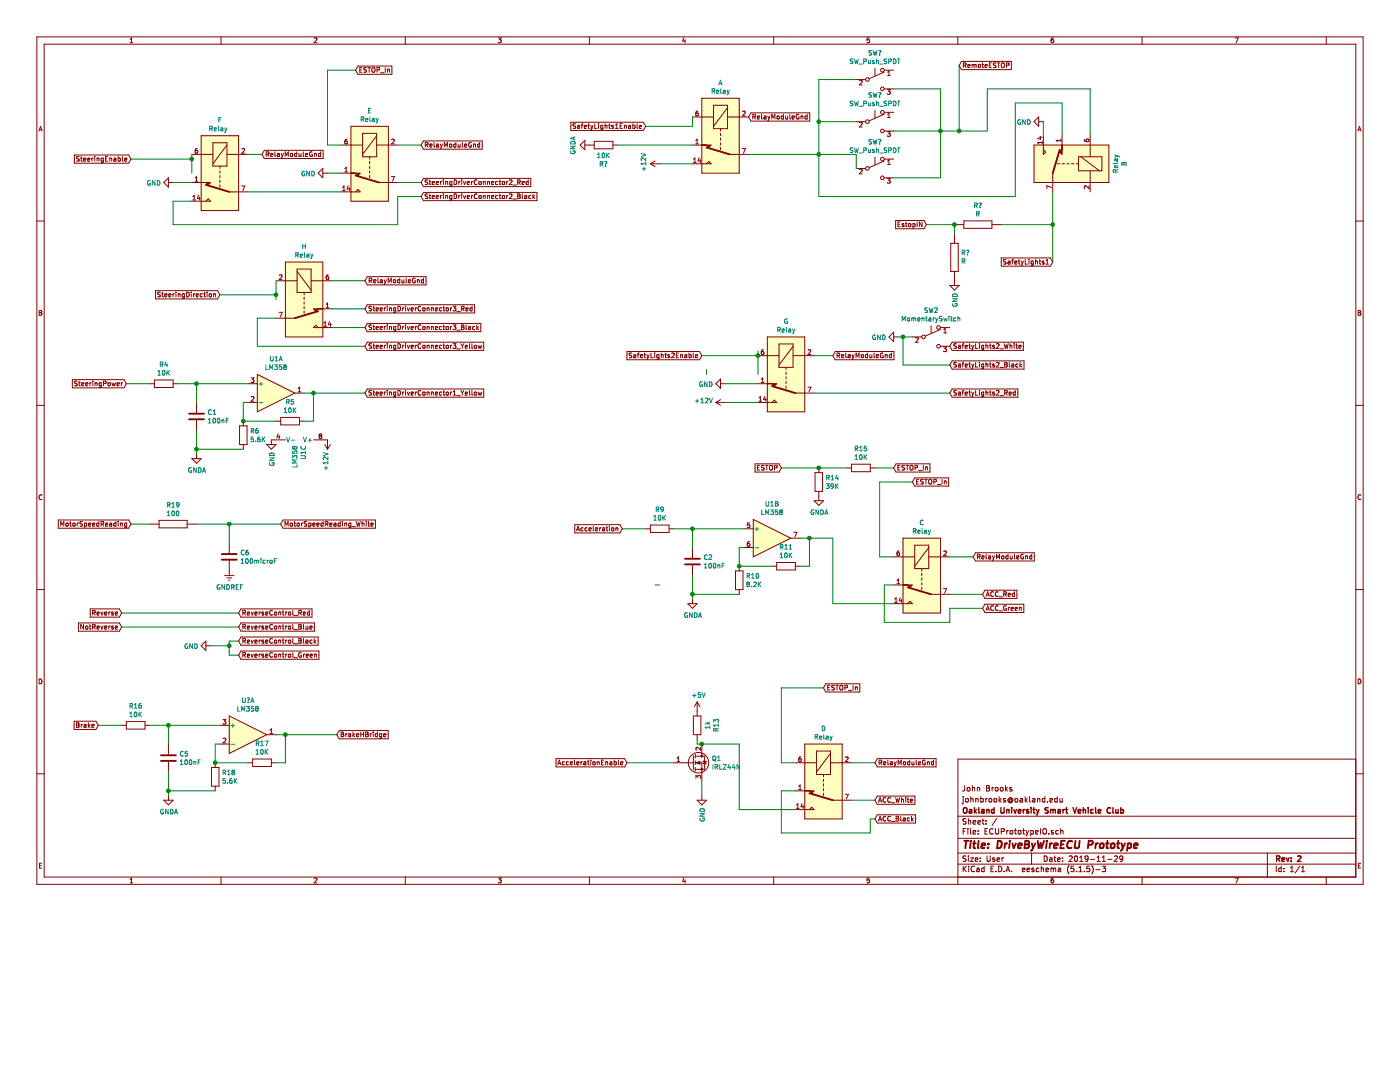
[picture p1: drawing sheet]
EESchema Schematic File Version 4
EELAYER 30 0
EELAYER END
$Descr User 14961 9843
encoding utf-8
Sheet 1 1
Title "DriveByWireECU Prototype"
Date "2019-11-29"
Rev "2"
Comp "Oakland University Smart Vehicle Club"
Comment1 "johnbrooks@oakland.edu"
Comment2 "John Brooks"
Comment3 ""
Comment4 ""
$EndDescr
Text GLabel 1400 1700 0    50   Input ~ 0
SteeringEnable
Text GLabel 2350 3150 0    50   Input ~ 0
SteeringDirection
Text GLabel 4500 2100 2    50   Input ~ 0
SteeringDriverConnector2_Black
Text GLabel 4500 1950 2    50   Input ~ 0
SteeringDriverConnector2_Red
Text GLabel 3800 750  2    50   Input ~ 0
ESTOP_In
Wire Wire Line
	3500 1550 3650 1550
$Comp
L Relay:DIPxx-1Cxx-51x F
U 1 1
P 2350 1850
F 0 "F" V 1783 1850 50  0000 C CNN
F 1 "Relay " V 1874 1850 50  0000 C CNN
F 2 "Relay_THT:Relay_StandexMeder_DIP_LowProfile" H 2800 1800 50  0001 L CNN
F 3 "https://standexelectronics.com/wp-content/uploads/datasheet_reed_relay_DIP.pdf" H 2350 1850 50  0001 C CNN
	1    2350 1850
	0    -1   1    0   
$EndComp
$Comp
L Relay:DIPxx-1Cxx-51x H
U 1 1
P 3250 3200
F 0 "H" V 2683 3200 50  0000 C CNN
F 1 "Relay" V 2774 3200 50  0000 C CNN
F 2 "Relay_THT:Relay_StandexMeder_DIP_LowProfile" H 3700 3150 50  0001 L CNN
F 3 "https://standexelectronics.com/wp-content/uploads/datasheet_reed_relay_DIP.pdf" H 3250 3200 50  0001 C CNN
	1    3250 3200
	0    1    1    0   
$EndComp
$Comp
L Relay:DIPxx-1Cxx-51x E
U 1 1
P 3950 1750
F 0 "E" V 3383 1750 50  0000 C CNN
F 1 "Relay" V 3474 1750 50  0000 C CNN
F 2 "Relay_THT:Relay_StandexMeder_DIP_LowProfile" H 4400 1700 50  0001 L CNN
F 3 "https://standexelectronics.com/wp-content/uploads/datasheet_reed_relay_DIP.pdf" H 3950 1750 50  0001 C CNN
	1    3950 1750
	0    -1   1    0   
$EndComp
$Comp
L power:GND #PWR0103
U 1 1
P 1850 1950
F 0 "#PWR0103" H 1850 1700 50  0001 C CNN
F 1 "GND" V 1855 1822 50  0000 R CNN
F 2 "" H 1850 1950 50  0001 C CNN
F 3 "" H 1850 1950 50  0001 C CNN
	1    1850 1950
	0    1    1    0   
$EndComp
$Comp
L power:GND #PWR0104
U 1 1
P 3500 1850
F 0 "#PWR0104" H 3500 1600 50  0001 C CNN
F 1 "GND" V 3505 1722 50  0000 R CNN
F 2 "" H 3500 1850 50  0001 C CNN
F 3 "" H 3500 1850 50  0001 C CNN
	1    3500 1850
	0    1    1    0   
$EndComp
Wire Wire Line
	3500 1850 3650 1850
Wire Wire Line
	1850 1950 2050 1950
Wire Wire Line
	1850 2150 2050 2150
Wire Wire Line
	2650 2050 3650 2050
Wire Wire Line
	4250 1950 4500 1950
Wire Wire Line
	2750 3400 2950 3400
Text GLabel 3900 3300 2    50   Input ~ 0
SteeringDriverConnector3_Red
Text GLabel 3900 3500 2    50   Input ~ 0
SteeringDriverConnector3_Black
Text GLabel 3900 3700 2    50   Input ~ 0
SteeringDriverConnector3_Yellow
Text GLabel 1350 4100 0    50   Input ~ 0
SteeringPower
$Comp
L Device:R R4
U 1 1
P 1750 4100
F 0 "R4" V 1543 4100 50  0000 C CNN
F 1 "10K" V 1634 4100 50  0000 C CNN
F 2 "" V 1680 4100 50  0001 C CNN
F 3 "~" H 1750 4100 50  0001 C CNN
	1    1750 4100
	0    1    1    0   
$EndComp
Wire Wire Line
	1350 4100 1600 4100
$Comp
L Device:C C1
U 1 1
P 2100 4450
F 0 "C1" H 2215 4496 50  0000 L CNN
F 1 "100nF" H 2215 4405 50  0000 L CNN
F 2 "" H 2138 4300 50  0001 C CNN
F 3 "~" H 2100 4450 50  0001 C CNN
	1    2100 4450
	1    0    0    -1  
$EndComp
$Comp
L power:GNDA #PWR0105
U 1 1
P 2100 4850
F 0 "#PWR0105" H 2100 4600 50  0001 C CNN
F 1 "GNDA" H 2105 4677 50  0000 C CNN
F 2 "" H 2100 4850 50  0001 C CNN
F 3 "" H 2100 4850 50  0001 C CNN
	1    2100 4850
	1    0    0    -1  
$EndComp
$Comp
L Amplifier_Operational:LM358 U1
U 1 1
P 2950 4200
F 0 "U1" H 2950 4567 50  0000 C CNN
F 1 "LM358" H 2950 4476 50  0000 C CNN
F 2 "" H 2950 4200 50  0001 C CNN
F 3 "http://www.ti.com/lit/ds/symlink/lm2904-n.pdf" H 2950 4200 50  0001 C CNN
	1    2950 4200
	1    0    0    -1  
$EndComp
Wire Wire Line
	2100 4800 2100 4850
Wire Wire Line
	2600 4800 2100 4800
$Comp
L Device:R R6
U 1 1
P 2600 4650
F 0 "R6" H 2670 4696 50  0000 L CNN
F 1 "5.6K" H 2670 4605 50  0000 L CNN
F 2 "" V 2530 4650 50  0001 C CNN
F 3 "~" H 2600 4650 50  0001 C CNN
	1    2600 4650
	1    0    0    -1  
$EndComp
Wire Wire Line
	2650 4300 2600 4300
Wire Wire Line
	2600 4300 2600 4500
Wire Wire Line
	3250 4200 3350 4200
$Comp
L Device:R R5
U 1 1
P 3100 4500
F 0 "R5" V 2893 4500 50  0000 C CNN
F 1 "10K" V 2984 4500 50  0000 C CNN
F 2 "" V 3030 4500 50  0001 C CNN
F 3 "~" H 3100 4500 50  0001 C CNN
	1    3100 4500
	0    1    1    0   
$EndComp
Wire Wire Line
	2600 4500 2950 4500
Connection ~ 2600 4500
Wire Wire Line
	3250 4500 3350 4500
Wire Wire Line
	3350 4500 3350 4200
Wire Wire Line
	1900 4100 2100 4100
Wire Wire Line
	2100 4300 2100 4100
Connection ~ 2100 4100
Wire Wire Line
	2100 4100 2650 4100
Wire Wire Line
	2100 4600 2100 4800
Connection ~ 2100 4800
$Comp
L Amplifier_Operational:LM358 U1
U 3 1
P 3200 4800
F 0 "U1" H 3158 4846 50  0000 L CNN
F 1 "LM358" H 3158 4755 50  0000 L CNN
F 2 "" H 3200 4800 50  0001 C CNN
F 3 "http://www.ti.com/lit/ds/symlink/lm2904-n.pdf" H 3200 4800 50  0001 C CNN
	3    3200 4800
	0    1    1    0   
$EndComp
$Comp
L power:+12V #PWR0106
U 1 1
P 3500 4700
F 0 "#PWR0106" H 3500 4550 50  0001 C CNN
F 1 "+12V" V 3515 4828 50  0000 L CNN
F 2 "" H 3500 4700 50  0001 C CNN
F 3 "" H 3500 4700 50  0001 C CNN
	1    3500 4700
	-1   0    0    1   
$EndComp
$Comp
L power:GND #PWR0107
U 1 1
P 2900 4700
F 0 "#PWR0107" H 2900 4450 50  0001 C CNN
F 1 "GND" V 2905 4572 50  0000 R CNN
F 2 "" H 2900 4700 50  0001 C CNN
F 3 "" H 2900 4700 50  0001 C CNN
	1    2900 4700
	1    0    0    -1  
$EndComp
Text GLabel 3900 4200 2    50   Input ~ 0
SteeringDriverConnector1_Yellow
Wire Wire Line
	7550 4000 7550 3950
Wire Wire Line
	8100 4300 7750 4300
$Comp
L power:+12V #PWR0108
U 1 1
P 7750 4300
F 0 "#PWR0108" H 7750 4150 50  0001 C CNN
F 1 "+12V" V 7765 4428 50  0000 L CNN
F 2 "" H 7750 4300 50  0001 C CNN
F 3 "" H 7750 4300 50  0001 C CNN
	1    7750 4300
	0    -1   -1   0   
$EndComp
Text GLabel 10150 4200 2    50   Input ~ 0
SafetyLights2_Red
$Comp
L Switch:SW_Push_SPDT SW2
U 1 1
P 9950 3600
F 0 "SW2" H 9950 3885 50  0000 C CNN
F 1 "MomentarySwitch" H 9950 3794 50  0000 C CNN
F 2 "" H 9950 3600 50  0001 C CNN
F 3 "~" H 9950 3600 50  0001 C CNN
	1    9950 3600
	1    0    0    -1  
$EndComp
$Comp
L power:GND #PWR0109
U 1 1
P 9600 3600
F 0 "#PWR0109" H 9600 3350 50  0001 C CNN
F 1 "GND" V 9605 3472 50  0000 R CNN
F 2 "" H 9600 3600 50  0001 C CNN
F 3 "" H 9600 3600 50  0001 C CNN
	1    9600 3600
	0    1    1    0   
$EndComp
Wire Wire Line
	9600 3600 9650 3600
Text GLabel 10150 3700 2    50   Input ~ 0
SafetyLights2_White
Text GLabel 10150 3900 2    50   Input ~ 0
SafetyLights2_Black
Wire Wire Line
	10150 3900 9650 3900
Wire Wire Line
	9650 3900 9650 3600
Connection ~ 9650 3600
Wire Wire Line
	9650 3600 9750 3600
Text GLabel 7500 3800 0    50   Input ~ 0
SafetyLights2Enable
Wire Wire Line
	1850 2400 1850 2150
Wire Wire Line
	2750 3400 2750 3700
Text GLabel 6650 5650 0    50   Input ~ 0
Acceleration
$Comp
L Device:R R9
U 1 1
P 7050 5650
F 0 "R9" V 6843 5650 50  0000 C CNN
F 1 "10K" V 6934 5650 50  0000 C CNN
F 2 "" V 6980 5650 50  0001 C CNN
F 3 "~" H 7050 5650 50  0001 C CNN
	1    7050 5650
	0    1    1    0   
$EndComp
Wire Wire Line
	6650 5650 6900 5650
$Comp
L Device:C C2
U 1 1
P 7400 6000
F 0 "C2" H 7515 6046 50  0000 L CNN
F 1 "100nF" H 7515 5955 50  0000 L CNN
F 2 "" H 7438 5850 50  0001 C CNN
F 3 "~" H 7400 6000 50  0001 C CNN
	1    7400 6000
	1    0    0    -1  
$EndComp
$Comp
L power:GNDA #PWR0110
U 1 1
P 7400 6400
F 0 "#PWR0110" H 7400 6150 50  0001 C CNN
F 1 "GNDA" H 7405 6227 50  0000 C CNN
F 2 "" H 7400 6400 50  0001 C CNN
F 3 "" H 7400 6400 50  0001 C CNN
	1    7400 6400
	1    0    0    -1  
$EndComp
$Comp
L Amplifier_Operational:LM358 U1
U 2 1
P 8250 5750
F 0 "U1" H 8250 6117 50  0000 C CNN
F 1 "LM358" H 8250 6026 50  0000 C CNN
F 2 "" H 8250 5750 50  0001 C CNN
F 3 "http://www.ti.com/lit/ds/symlink/lm2904-n.pdf" H 8250 5750 50  0001 C CNN
	2    8250 5750
	1    0    0    -1  
$EndComp
Wire Wire Line
	7400 6350 7400 6400
Wire Wire Line
	7900 6350 7400 6350
$Comp
L Device:R R10
U 1 1
P 7900 6200
F 0 "R10" H 7970 6246 50  0000 L CNN
F 1 "8.2K" H 7970 6155 50  0000 L CNN
F 2 "" V 7830 6200 50  0001 C CNN
F 3 "~" H 7900 6200 50  0001 C CNN
	1    7900 6200
	1    0    0    -1  
$EndComp
Wire Wire Line
	7950 5850 7900 5850
Wire Wire Line
	7900 5850 7900 6050
Wire Wire Line
	8550 5750 8650 5750
$Comp
L Device:R R11
U 1 1
P 8400 6050
F 0 "R11" V 8193 6050 50  0000 C CNN
F 1 "10K" V 8284 6050 50  0000 C CNN
F 2 "" V 8330 6050 50  0001 C CNN
F 3 "~" H 8400 6050 50  0001 C CNN
	1    8400 6050
	0    1    1    0   
$EndComp
Wire Wire Line
	7900 6050 8250 6050
Connection ~ 7900 6050
Wire Wire Line
	8550 6050 8650 6050
Wire Wire Line
	8650 6050 8650 5750
Wire Wire Line
	7200 5650 7400 5650
Wire Wire Line
	7400 5850 7400 5650
Connection ~ 7400 5650
Wire Wire Line
	7400 5650 7950 5650
Wire Wire Line
	7400 6150 7400 6350
Connection ~ 7400 6350
Text GLabel 10500 6350 2    50   Input ~ 0
ACC_Red
$Comp
L Device:R R13
U 1 1
P 7450 7750
F 0 "R13" V 7243 7750 50  0000 C CNN
F 1 "1k" V 7334 7750 50  0000 C CNN
F 2 "" V 7380 7750 50  0001 C CNN
F 3 "~" H 7450 7750 50  0001 C CNN
	1    7450 7750
	-1   0    0    1   
$EndComp
Text GLabel 6700 8150 0    50   Input ~ 0
AccelerationEnable
Text GLabel 8800 7350 2    50   Input ~ 0
ESTOP_In
Wire Wire Line
	8350 8150 8500 8150
$Comp
L Relay:DIPxx-1Cxx-51x D
U 1 1
P 8800 8350
F 0 "D" V 8233 8350 50  0000 C CNN
F 1 "Relay" V 8324 8350 50  0000 C CNN
F 2 "Relay_THT:Relay_StandexMeder_DIP_LowProfile" H 9250 8300 50  0001 L CNN
F 3 "https://standexelectronics.com/wp-content/uploads/datasheet_reed_relay_DIP.pdf" H 8800 8350 50  0001 C CNN
	1    8800 8350
	0    -1   1    0   
$EndComp
Wire Wire Line
	9100 8550 9350 8550
Text GLabel 9750 5150 2    50   Input ~ 0
ESTOP_In
Wire Wire Line
	9400 5950 9550 5950
$Comp
L Relay:DIPxx-1Cxx-51x C
U 1 1
P 9850 6150
F 0 "C" V 9283 6150 50  0000 C CNN
F 1 "Relay" V 9374 6150 50  0000 C CNN
F 2 "Relay_THT:Relay_StandexMeder_DIP_LowProfile" H 10300 6100 50  0001 L CNN
F 3 "https://standexelectronics.com/wp-content/uploads/datasheet_reed_relay_DIP.pdf" H 9850 6150 50  0001 C CNN
	1    9850 6150
	0    -1   1    0   
$EndComp
Wire Wire Line
	10150 6350 10500 6350
Wire Wire Line
	8650 5750 8900 5750
Wire Wire Line
	8900 5750 8900 6450
Wire Wire Line
	8900 6450 9550 6450
Connection ~ 8650 5750
Text GLabel 9350 8550 2    50   Input ~ 0
ACC_White
Text GLabel 9350 8750 2    50   Input ~ 0
ACC_Black
Wire Wire Line
	8500 8450 8350 8450
Wire Wire Line
	8350 8450 8350 8900
Wire Wire Line
	8350 8900 9300 8900
Wire Wire Line
	9300 8900 9300 8750
Wire Wire Line
	9300 8750 9350 8750
Text GLabel 10500 6500 2    50   Input ~ 0
ACC_Green
Wire Wire Line
	10500 6500 10150 6500
Wire Wire Line
	10150 6500 10150 6650
Wire Wire Line
	10150 6650 9450 6650
Wire Wire Line
	9450 6650 9450 6250
Wire Wire Line
	9450 6250 9550 6250
Wire Wire Line
	3900 3300 3550 3300
Wire Wire Line
	3550 3500 3900 3500
Wire Wire Line
	3900 3700 2750 3700
Wire Wire Line
	3350 4200 3900 4200
Connection ~ 3350 4200
$Comp
L power:GND #PWR0116
U 1 1
P 7750 4100
F 0 "#PWR0116" H 7750 3850 50  0001 C CNN
F 1 "GND" V 7755 3972 50  0000 R CNN
F 2 "" H 7750 4100 50  0001 C CNN
F 3 "" H 7750 4100 50  0001 C CNN
	1    7750 4100
	0    1    1    0   
$EndComp
Wire Wire Line
	7750 4100 8100 4100
Text GLabel 8350 5000 0    50   Input ~ 0
ESTOP
$Comp
L Device:R R14
U 1 1
P 8750 5150
F 0 "R14" H 8820 5196 50  0000 L CNN
F 1 "39K" H 8820 5105 50  0000 L CNN
F 2 "" V 8680 5150 50  0001 C CNN
F 3 "~" H 8750 5150 50  0001 C CNN
	1    8750 5150
	1    0    0    -1  
$EndComp
$Comp
L Device:R R15
U 1 1
P 9200 5000
F 0 "R15" V 8993 5000 50  0000 C CNN
F 1 "10K" V 9084 5000 50  0000 C CNN
F 2 "" V 9130 5000 50  0001 C CNN
F 3 "~" H 9200 5000 50  0001 C CNN
	1    9200 5000
	0    1    1    0   
$EndComp
Wire Wire Line
	8750 5000 9050 5000
$Comp
L power:GNDA #PWR0117
U 1 1
P 8750 5300
F 0 "#PWR0117" H 8750 5050 50  0001 C CNN
F 1 "GNDA" H 8755 5127 50  0000 C CNN
F 2 "" H 8750 5300 50  0001 C CNN
F 3 "" H 8750 5300 50  0001 C CNN
	1    8750 5300
	1    0    0    -1  
$EndComp
Wire Wire Line
	8750 5000 8350 5000
Connection ~ 8750 5000
Text GLabel 9550 5000 2    50   Input ~ 0
ESTOP_In
Wire Wire Line
	9550 5000 9350 5000
Wire Wire Line
	4500 2100 4250 2100
Wire Wire Line
	4250 2100 4250 2400
Wire Wire Line
	4250 2400 1850 2400
Text GLabel 1300 6550 0    50   Input ~ 0
Reverse
Text GLabel 2550 6550 2    50   Input ~ 0
ReverseControl_Red
Wire Wire Line
	2550 6550 1300 6550
Text GLabel 1300 6700 0    50   Input ~ 0
NotReverse
Text GLabel 2550 6700 2    50   Input ~ 0
ReverseControl_Blue
Wire Wire Line
	1300 6700 2550 6700
Text GLabel 2550 6850 2    50   Input ~ 0
ReverseControl_Black
Text GLabel 2550 7000 2    50   Input ~ 0
ReverseControl_Green
$Comp
L power:GND #PWR0118
U 1 1
P 2250 6900
F 0 "#PWR0118" H 2250 6650 50  0001 C CNN
F 1 "GND" V 2255 6772 50  0000 R CNN
F 2 "" H 2250 6900 50  0001 C CNN
F 3 "" H 2250 6900 50  0001 C CNN
	1    2250 6900
	0    1    1    0   
$EndComp
Wire Wire Line
	2550 6850 2450 6850
Wire Wire Line
	2450 6850 2450 6900
Wire Wire Line
	2450 6900 2250 6900
Wire Wire Line
	2550 7000 2450 7000
Wire Wire Line
	2450 7000 2450 6900
Connection ~ 2450 6900
Text GLabel 1050 7750 0    50   Input ~ 0
Brake
$Comp
L Device:R R16
U 1 1
P 1450 7750
F 0 "R16" V 1243 7750 50  0000 C CNN
F 1 "10K" V 1334 7750 50  0000 C CNN
F 2 "" V 1380 7750 50  0001 C CNN
F 3 "~" H 1450 7750 50  0001 C CNN
	1    1450 7750
	0    1    1    0   
$EndComp
Wire Wire Line
	1050 7750 1300 7750
$Comp
L Device:C C5
U 1 1
P 1800 8100
F 0 "C5" H 1915 8146 50  0000 L CNN
F 1 "100nF" H 1915 8055 50  0000 L CNN
F 2 "" H 1838 7950 50  0001 C CNN
F 3 "~" H 1800 8100 50  0001 C CNN
	1    1800 8100
	1    0    0    -1  
$EndComp
$Comp
L power:GNDA #PWR0119
U 1 1
P 1800 8500
F 0 "#PWR0119" H 1800 8250 50  0001 C CNN
F 1 "GNDA" H 1805 8327 50  0000 C CNN
F 2 "" H 1800 8500 50  0001 C CNN
F 3 "" H 1800 8500 50  0001 C CNN
	1    1800 8500
	1    0    0    -1  
$EndComp
$Comp
L Amplifier_Operational:LM358 U?
U 1 1
P 2650 7850
F 0 "U?" H 2650 8217 50  0000 C CNN
F 1 "LM358" H 2650 8126 50  0000 C CNN
F 2 "" H 2650 7850 50  0001 C CNN
F 3 "http://www.ti.com/lit/ds/symlink/lm2904-n.pdf" H 2650 7850 50  0001 C CNN
	1    2650 7850
	1    0    0    -1  
$EndComp
Wire Wire Line
	1800 8450 1800 8500
Wire Wire Line
	2300 8450 1800 8450
$Comp
L Device:R R18
U 1 1
P 2300 8300
F 0 "R18" H 2370 8346 50  0000 L CNN
F 1 "5.6K" H 2370 8255 50  0000 L CNN
F 2 "" V 2230 8300 50  0001 C CNN
F 3 "~" H 2300 8300 50  0001 C CNN
	1    2300 8300
	1    0    0    -1  
$EndComp
Wire Wire Line
	2350 7950 2300 7950
Wire Wire Line
	2300 7950 2300 8150
Wire Wire Line
	2950 7850 3050 7850
$Comp
L Device:R R17
U 1 1
P 2800 8150
F 0 "R17" V 2593 8150 50  0000 C CNN
F 1 "10K" V 2684 8150 50  0000 C CNN
F 2 "" V 2730 8150 50  0001 C CNN
F 3 "~" H 2800 8150 50  0001 C CNN
	1    2800 8150
	0    1    1    0   
$EndComp
Wire Wire Line
	2300 8150 2650 8150
Connection ~ 2300 8150
Wire Wire Line
	2950 8150 3050 8150
Wire Wire Line
	3050 8150 3050 7850
Wire Wire Line
	1600 7750 1800 7750
Wire Wire Line
	1800 7950 1800 7750
Connection ~ 1800 7750
Wire Wire Line
	1800 7750 2350 7750
Wire Wire Line
	1800 8250 1800 8450
Connection ~ 1800 8450
Text GLabel 3600 7850 2    50   Input ~ 0
BrakeHBridge
Wire Wire Line
	3050 7850 3600 7850
Connection ~ 3050 7850
Text GLabel 1400 5600 0    50   Input ~ 0
MotorSpeedReading
$Comp
L pspice:R R19
U 1 1
P 1850 5600
F 0 "R19" V 1645 5600 50  0000 C CNN
F 1 "100" V 1736 5600 50  0000 C CNN
F 2 "" H 1850 5600 50  0001 C CNN
F 3 "~" H 1850 5600 50  0001 C CNN
	1    1850 5600
	0    1    1    0   
$EndComp
$Comp
L Device:C C6
U 1 1
P 2450 5950
F 0 "C6" H 2565 5996 50  0000 L CNN
F 1 "100microF" H 2565 5905 50  0000 L CNN
F 2 "" H 2488 5800 50  0001 C CNN
F 3 "~" H 2450 5950 50  0001 C CNN
	1    2450 5950
	1    0    0    -1  
$EndComp
Wire Wire Line
	1400 5600 1600 5600
Wire Wire Line
	2100 5600 2450 5600
Wire Wire Line
	2450 5600 2450 5800
$Comp
L power:GNDREF #PWR0120
U 1 1
P 2450 6100
F 0 "#PWR0120" H 2450 5850 50  0001 C CNN
F 1 "GNDREF" H 2455 5927 50  0000 C CNN
F 2 "" H 2450 6100 50  0001 C CNN
F 3 "" H 2450 6100 50  0001 C CNN
	1    2450 6100
	1    0    0    -1  
$EndComp
Text GLabel 3000 5600 2    50   Input ~ 0
MotorSpeedReading_White
Wire Wire Line
	2450 5600 3000 5600
Connection ~ 2450 5600
Text GLabel 6900 1350 0    50   Input ~ 0
SafetyLights1Enable
Wire Wire Line
	6900 1350 7400 1350
$Comp
L power:GNDA #PWR0121
U 1 1
P 6300 1550
F 0 "#PWR0121" H 6300 1300 50  0001 C CNN
F 1 "GNDA" H 6305 1377 50  0000 C CNN
F 2 "" H 6300 1550 50  0001 C CNN
F 3 "" H 6300 1550 50  0001 C CNN
	1    6300 1550
	0    1    1    0   
$EndComp
$Comp
L Relay:DIPxx-1Cxx-51x A
U 1 1
P 7700 1450
F 0 "A" V 7133 1450 50  0000 C CNN
F 1 "Relay" V 7224 1450 50  0000 C CNN
F 2 "Relay_THT:Relay_StandexMeder_DIP_LowProfile" H 8150 1400 50  0001 L CNN
F 3 "https://standexelectronics.com/wp-content/uploads/datasheet_reed_relay_DIP.pdf" H 7700 1450 50  0001 C CNN
	1    7700 1450
	0    -1   1    0   
$EndComp
$Comp
L Device:R R?
U 1 1
P 6450 1550
F 0 "R?" V 6243 1550 50  0000 C CNN
F 1 "10K" V 6334 1550 50  0000 C CNN
F 2 "" V 6380 1550 50  0001 C CNN
F 3 "~" H 6450 1550 50  0001 C CNN
	1    6450 1550
	0    -1   -1   0   
$EndComp
Wire Wire Line
	7400 1350 7400 1250
$Comp
L power:+12V #PWR0122
U 1 1
P 7050 1750
F 0 "#PWR0122" H 7050 1600 50  0001 C CNN
F 1 "+12V" H 7065 1923 50  0000 C CNN
F 2 "" H 7050 1750 50  0001 C CNN
F 3 "" H 7050 1750 50  0001 C CNN
	1    7050 1750
	0    -1   -1   0   
$EndComp
Wire Wire Line
	7050 1750 7400 1750
Wire Wire Line
	8700 4200 10150 4200
$Comp
L Relay:DIPxx-1Cxx-51x G
U 1 1
P 8400 4000
F 0 "G" V 7833 4000 50  0000 C CNN
F 1 "Relay" V 7924 4000 50  0000 C CNN
F 2 "Relay_THT:Relay_StandexMeder_DIP_LowProfile" H 8850 3950 50  0001 L CNN
F 3 "https://standexelectronics.com/wp-content/uploads/datasheet_reed_relay_DIP.pdf" H 8400 4000 50  0001 C CNN
	1    8400 4000
	0    -1   1    0   
$EndComp
Wire Wire Line
	8100 3750 8100 3800
Connection ~ 8100 3800
Wire Wire Line
	8100 3800 8100 4000
Wire Wire Line
	8700 3800 8900 3800
Wire Wire Line
	9400 5150 9400 5950
Wire Wire Line
	10150 5950 10400 5950
Wire Wire Line
	8350 7350 8350 8150
Wire Wire Line
	9100 8150 9350 8150
Wire Wire Line
	3500 750  3500 1550
Wire Wire Line
	4250 1550 4500 1550
Wire Wire Line
	3550 3000 3900 3000
Text GLabel 4500 1550 2    50   Input ~ 0
RelayModuleGnd
Text GLabel 8900 3800 2    50   Input ~ 0
RelayModuleGnd
Text GLabel 9350 8150 2    50   Input ~ 0
RelayModuleGnd
Wire Wire Line
	8350 7350 8800 7350
Wire Wire Line
	9400 5150 9750 5150
Wire Wire Line
	2350 3150 2950 3150
Wire Wire Line
	2950 3000 2950 3150
Connection ~ 2950 3150
Wire Wire Line
	2950 3150 2950 3200
Wire Wire Line
	1400 1700 2050 1700
Wire Wire Line
	2050 1650 2050 1700
Connection ~ 2050 1700
Wire Wire Line
	2050 1700 2050 1850
Wire Wire Line
	7500 3800 8100 3800
Wire Wire Line
	3500 750  3800 750 
Text GLabel 8000 1250 2    50   Input ~ 0
RelayModuleGnd
Wire Wire Line
	8000 1650 8750 1650
$Comp
L Switch:SW_Push_SPDT SW?
U 1 1
P 9350 850
F 0 "SW?" H 9350 1135 50  0000 C CNN
F 1 "SW_Push_SPDT" H 9350 1044 50  0000 C CNN
F 2 "" H 9350 850 50  0001 C CNN
F 3 "~" H 9350 850 50  0001 C CNN
	1    9350 850 
	1    0    0    -1  
$EndComp
Wire Wire Line
	8750 850  8750 1300
Wire Wire Line
	8750 850  9150 850 
$Comp
L Switch:SW_Push_SPDT SW?
U 1 1
P 9350 1300
F 0 "SW?" H 9350 1585 50  0000 C CNN
F 1 "SW_Push_SPDT" H 9350 1494 50  0000 C CNN
F 2 "" H 9350 1300 50  0001 C CNN
F 3 "~" H 9350 1300 50  0001 C CNN
	1    9350 1300
	1    0    0    -1  
$EndComp
Wire Wire Line
	8750 1300 9150 1300
Connection ~ 8750 1300
Wire Wire Line
	8750 1300 8750 1650
$Comp
L Switch:SW_Push_SPDT SW?
U 1 1
P 9350 1800
F 0 "SW?" H 9350 2085 50  0000 C CNN
F 1 "SW_Push_SPDT" H 9350 1994 50  0000 C CNN
F 2 "" H 9350 1800 50  0001 C CNN
F 3 "~" H 9350 1800 50  0001 C CNN
	1    9350 1800
	1    0    0    -1  
$EndComp
Wire Wire Line
	8750 1650 9150 1650
Wire Wire Line
	9150 1650 9150 1800
Connection ~ 8750 1650
Wire Wire Line
	8750 1650 8750 2100
Wire Wire Line
	8750 2100 10850 2100
Wire Wire Line
	9550 950  10050 950 
Wire Wire Line
	10050 950  10050 1400
Wire Wire Line
	10050 1900 9550 1900
Wire Wire Line
	9550 1400 10050 1400
Connection ~ 10050 1400
Wire Wire Line
	10050 1400 10050 1900
Wire Wire Line
	10050 1400 10250 1400
Text GLabel 10250 700  2    50   Input ~ 0
RemoteESTOP
Text GLabel 10400 5950 2    50   Input ~ 0
RelayModuleGnd
Text GLabel 3900 3000 2    50   Input ~ 0
RelayModuleGnd
Text GLabel 2800 1650 2    50   Input ~ 0
RelayModuleGnd
Wire Wire Line
	2650 1650 2800 1650
$Comp
L Relay:DIPxx-1Cxx-51x B
U 1 1
P 11450 1750
F 0 "B" V 10883 1750 50  0000 C CNN
F 1 "Relay" V 10974 1750 50  0000 C CNN
F 2 "Relay_THT:Relay_StandexMeder_DIP_LowProfile" H 11900 1700 50  0001 L CNN
F 3 "https://standexelectronics.com/wp-content/uploads/datasheet_reed_relay_DIP.pdf" H 11450 1750 50  0001 C CNN
	1    11450 1750
	-1   0    0    -1  
$EndComp
Wire Wire Line
	10250 700  10250 1400
Wire Wire Line
	11650 1450 11650 950 
Wire Wire Line
	11650 950  10550 950 
Wire Wire Line
	10550 950  10550 1400
Wire Wire Line
	10550 1400 10250 1400
Connection ~ 10250 1400
$Comp
L pspice:R R?
U 1 1
P 10450 2400
F 0 "R?" V 10245 2400 50  0000 C CNN
F 1 "R" V 10336 2400 50  0000 C CNN
F 2 "" H 10450 2400 50  0001 C CNN
F 3 "~" H 10450 2400 50  0001 C CNN
	1    10450 2400
	0    1    1    0   
$EndComp
Wire Wire Line
	11250 2050 11250 2400
Wire Wire Line
	11250 2400 10700 2400
Wire Wire Line
	10200 2400 10200 2500
$Comp
L pspice:R R?
U 1 1
P 10200 2750
F 0 "R?" H 10132 2704 50  0000 R CNN
F 1 "R" H 10132 2795 50  0000 R CNN
F 2 "" H 10200 2750 50  0001 C CNN
F 3 "~" H 10200 2750 50  0001 C CNN
	1    10200 2750
	-1   0    0    1   
$EndComp
$Comp
L power:GND #PWR?
U 1 1
P 10200 3000
F 0 "#PWR?" H 10200 2750 50  0001 C CNN
F 1 "GND" V 10205 2872 50  0000 R CNN
F 2 "" H 10200 3000 50  0001 C CNN
F 3 "" H 10200 3000 50  0001 C CNN
	1    10200 3000
	1    0    0    -1  
$EndComp
Text GLabel 11250 2800 0    50   Input ~ 0
SafetyLights1
Wire Wire Line
	11250 2400 11250 2800
Connection ~ 11250 2400
Wire Wire Line
	10200 2400 9900 2400
Connection ~ 10200 2400
Text GLabel 9900 2400 0    50   Input ~ 0
EstopIN
Wire Wire Line
	7400 1550 6600 1550
Wire Wire Line
	10850 1100 11350 1100
Wire Wire Line
	10850 1100 10850 2100
Wire Wire Line
	11350 1100 11350 1450
$Comp
L power:GND #PWR?
U 1 1
P 11150 1300
F 0 "#PWR?" H 11150 1050 50  0001 C CNN
F 1 "GND" V 11155 1172 50  0000 R CNN
F 2 "" H 11150 1300 50  0001 C CNN
F 3 "" H 11150 1300 50  0001 C CNN
	1    11150 1300
	0    1    1    0   
$EndComp
Wire Wire Line
	11150 1450 11150 1300
$Comp
L power:GND #PWR?
U 1 1
P 7500 8500
F 0 "#PWR?" H 7500 8250 50  0001 C CNN
F 1 "GND" V 7505 8372 50  0000 R CNN
F 2 "" H 7500 8500 50  0001 C CNN
F 3 "" H 7500 8500 50  0001 C CNN
	1    7500 8500
	1    0    0    -1  
$EndComp
$Comp
L Transistor_FET:IRLZ44N Q1
U 1 1
P 7400 8150
F 0 "Q1" H 7604 8196 50  0000 L CNN
F 1 "IRLZ44N" H 7604 8105 50  0000 L CNN
F 2 "Package_TO_SOT_THT:TO-220-3_Vertical" H 7650 8075 50  0001 L CIN
F 3 "http://www.irf.com/product-info/datasheets/data/irlz44n.pdf" H 7400 8150 50  0001 L CNN
	1    7400 8150
	1    0    0    -1  
$EndComp
$Comp
L power:+5V #PWR?
U 1 1
P 7450 7600
F 0 "#PWR?" H 7450 7450 50  0001 C CNN
F 1 "+5V" H 7465 7773 50  0000 C CNN
F 2 "" H 7450 7600 50  0001 C CNN
F 3 "" H 7450 7600 50  0001 C CNN
	1    7450 7600
	1    0    0    -1  
$EndComp
Wire Wire Line
	6700 8150 7200 8150
Wire Wire Line
	7450 7900 7450 7950
Wire Wire Line
	7450 7950 7500 7950
Connection ~ 7500 7950
Wire Wire Line
	7500 7950 7900 7950
Wire Wire Line
	7900 8650 8500 8650
Wire Wire Line
	7900 7950 7900 8650
Wire Wire Line
	7500 8350 7500 8500
$EndSCHEMATC
